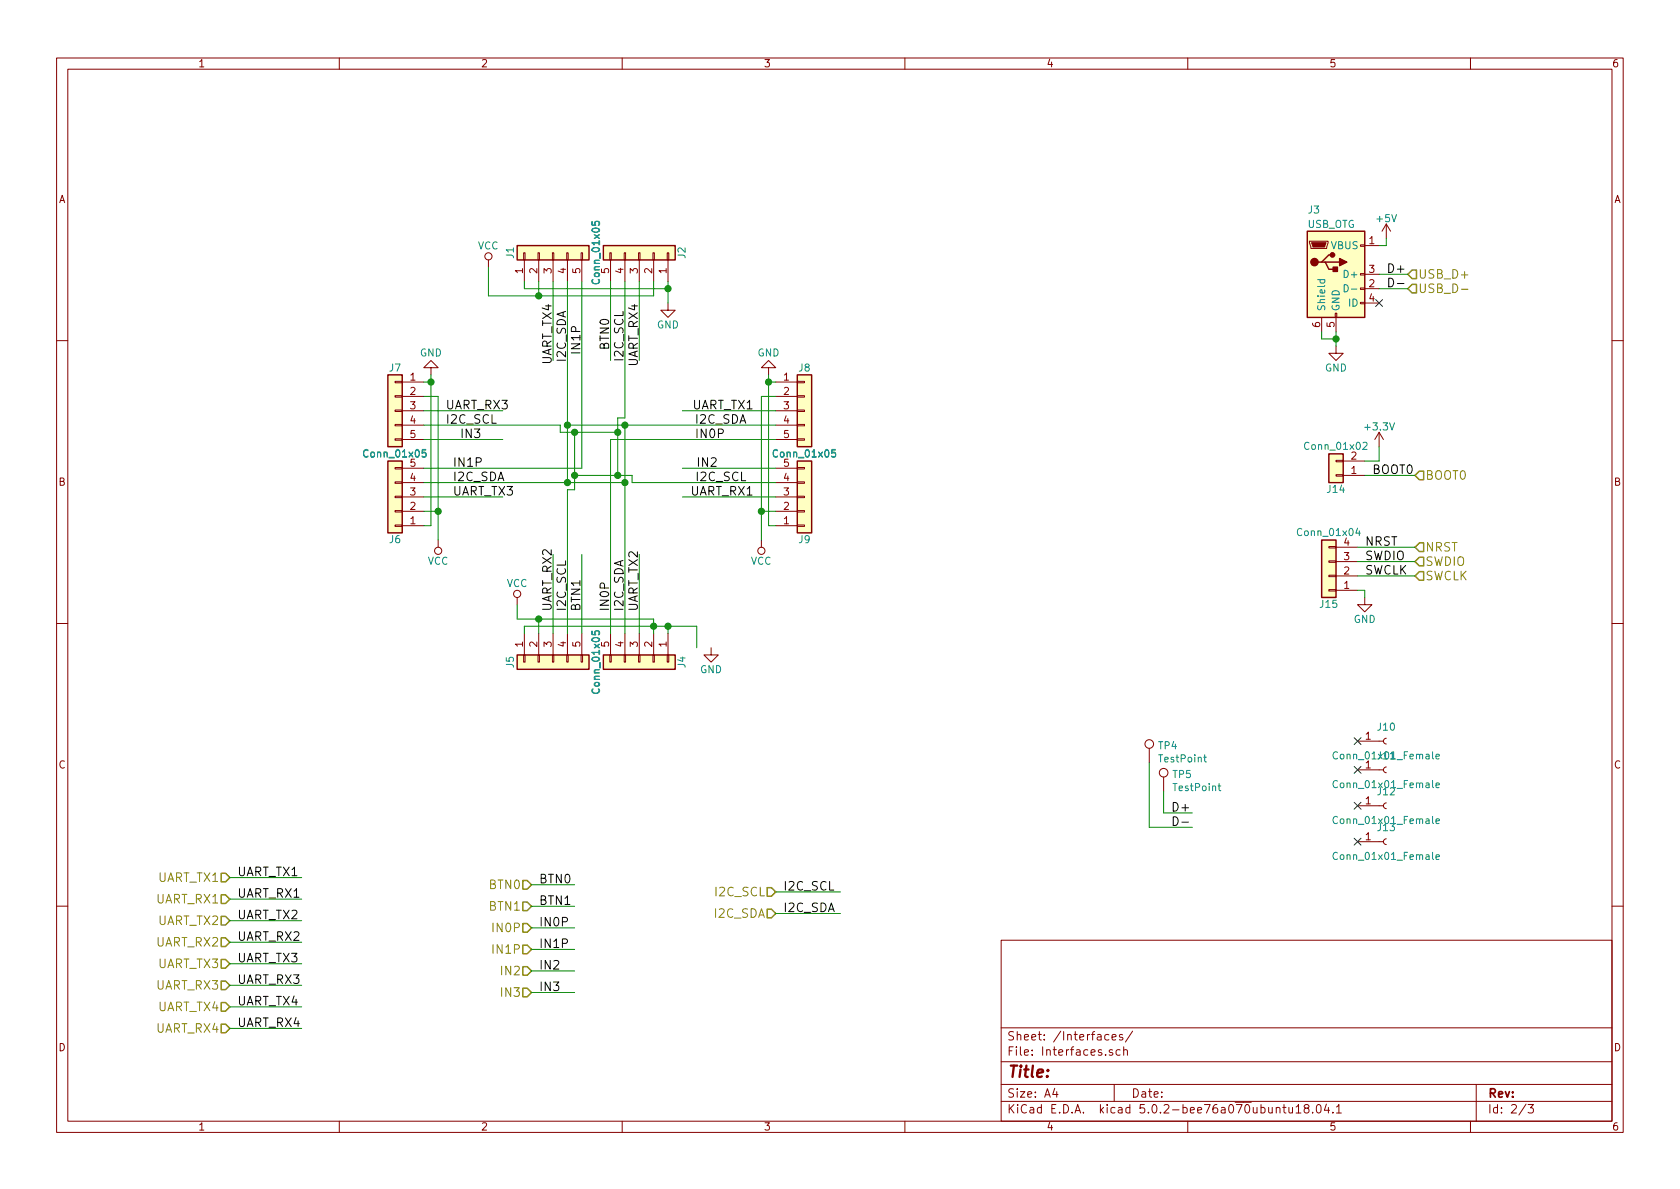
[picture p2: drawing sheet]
EESchema Schematic File Version 4
LIBS:bcl4v2-cache
EELAYER 26 0
EELAYER END
$Descr A4 11693 8268
encoding utf-8
Sheet 2 3
Title ""
Date ""
Rev ""
Comp ""
Comment1 ""
Comment2 ""
Comment3 ""
Comment4 ""
$EndDescr
Text Label 4350 2150 3    60   ~ 0
I2C_SCL
$Comp
L bcl4v2-rescue:VCC #PWR031
U 1 1
P 3400 1850
F 0 "#PWR031" H 3400 1700 50  0001 C CNN
F 1 "VCC" H 3400 2000 50  0000 C CNN
F 2 "" H 3400 1850 50  0001 C CNN
F 3 "" H 3400 1850 50  0001 C CNN
	1    3400 1850
	-1   0    0    -1  
$EndComp
Text Label 3950 2150 3    60   ~ 0
I2C_SDA
Text Label 4450 2100 3    60   ~ 0
UART_RX4
Text Label 3850 2100 3    60   ~ 0
UART_TX4
$Comp
L bcl4v2-rescue:Conn_01x05 J1
U 1 1
P 3850 1750
F 0 "J1" H 3850 2050 50  0000 C CNN
F 1 "Conn_01x05" H 3850 1450 50  0000 C CNN
F 2 "kicad_libraries_new:badger_Pin_Hdr_1x05_2.54mm_handsolder" H 3850 1750 50  0001 C CNN
F 3 "" H 3850 1750 50  0001 C CNN
	1    3850 1750
	0    -1   -1   0   
$EndComp
$Comp
L bcl4v2-rescue:Conn_01x05 J2
U 1 1
P 4450 1750
F 0 "J2" H 4450 2050 50  0000 C CNN
F 1 "Conn_01x05" H 4450 1450 50  0000 C CNN
F 2 "kicad_libraries_new:badger_Pin_Hdr_1x05_2.54mm_handsolder" H 4450 1750 50  0001 C CNN
F 3 "" H 4450 1750 50  0001 C CNN
	1    4450 1750
	0    1    -1   0   
$EndComp
Text Label 4050 2250 3    60   ~ 0
IN1P
Text Label 4250 2200 3    60   ~ 0
BTN0
$Comp
L bcl4v2-rescue:GND #PWR032
U 1 1
P 4650 2100
F 0 "#PWR032" H 4650 1850 50  0001 C CNN
F 1 "GND" H 4650 1950 50  0000 C CNN
F 2 "" H 4650 2100 50  0001 C CNN
F 3 "" H 4650 2100 50  0001 C CNN
	1    4650 2100
	-1   0    0    -1  
$EndComp
Text Label 3950 4250 1    60   ~ 0
I2C_SCL
$Comp
L bcl4v2-rescue:VCC #PWR033
U 1 1
P 3600 4200
F 0 "#PWR033" H 3600 4050 50  0001 C CNN
F 1 "VCC" H 3600 4350 50  0000 C CNN
F 2 "" H 3600 4200 50  0001 C CNN
F 3 "" H 3600 4200 50  0001 C CNN
	1    3600 4200
	1    0    0    -1  
$EndComp
Text Label 4350 4250 1    60   ~ 0
I2C_SDA
Text Label 4450 4250 1    60   ~ 0
UART_TX2
Text Label 3850 4250 1    60   ~ 0
UART_RX2
$Comp
L bcl4v2-rescue:Conn_01x05 J5
U 1 1
P 3850 4600
F 0 "J5" H 3850 4900 50  0000 C CNN
F 1 "Conn_01x05" H 3850 4300 50  0000 C CNN
F 2 "kicad_libraries_new:badger_Pin_Hdr_1x05_2.54mm_handsolder" H 3850 4600 50  0001 C CNN
F 3 "" H 3850 4600 50  0001 C CNN
	1    3850 4600
	0    -1   1    0   
$EndComp
$Comp
L bcl4v2-rescue:Conn_01x05 J4
U 1 1
P 4450 4600
F 0 "J4" H 4450 4900 50  0000 C CNN
F 1 "Conn_01x05" H 4450 4300 50  0000 C CNN
F 2 "kicad_libraries_new:badger_Pin_Hdr_1x05_2.54mm_handsolder" H 4450 4600 50  0001 C CNN
F 3 "" H 4450 4600 50  0001 C CNN
	1    4450 4600
	0    1    1    0   
$EndComp
Text Label 4250 4250 1    60   ~ 0
IN0P
Text Label 4050 4250 1    60   ~ 0
BTN1
$Comp
L bcl4v2-rescue:GND #PWR034
U 1 1
P 4950 4500
F 0 "#PWR034" H 4950 4250 50  0001 C CNN
F 1 "GND" H 4950 4350 50  0000 C CNN
F 2 "" H 4950 4500 50  0001 C CNN
F 3 "" H 4950 4500 50  0001 C CNN
	1    4950 4500
	1    0    0    -1  
$EndComp
Text Label 5250 2850 2    60   ~ 0
UART_TX1
Text Label 5250 3450 2    60   ~ 0
UART_RX1
Text Label 5200 3350 2    60   ~ 0
I2C_SCL
$Comp
L bcl4v2-rescue:VCC #PWR035
U 1 1
P 5300 3750
F 0 "#PWR035" H 5300 3600 50  0001 C CNN
F 1 "VCC" H 5300 3900 50  0000 C CNN
F 2 "" H 5300 3750 50  0001 C CNN
F 3 "" H 5300 3750 50  0001 C CNN
	1    5300 3750
	-1   0    0    1   
$EndComp
Text Label 5200 2950 2    60   ~ 0
I2C_SDA
Text Label 3100 2850 0    60   ~ 0
UART_RX3
Text Label 3150 3450 0    60   ~ 0
UART_TX3
Text Label 3100 2950 0    60   ~ 0
I2C_SCL
$Comp
L bcl4v2-rescue:VCC #PWR036
U 1 1
P 3050 3750
F 0 "#PWR036" H 3050 3600 50  0001 C CNN
F 1 "VCC" H 3050 3900 50  0000 C CNN
F 2 "" H 3050 3750 50  0001 C CNN
F 3 "" H 3050 3750 50  0001 C CNN
	1    3050 3750
	1    0    0    1   
$EndComp
Text Label 3150 3350 0    60   ~ 0
I2C_SDA
$Comp
L bcl4v2-rescue:Conn_01x05 J9
U 1 1
P 5600 3450
F 0 "J9" H 5600 3750 50  0000 C CNN
F 1 "Conn_01x05" H 5600 3150 50  0000 C CNN
F 2 "kicad_libraries_new:badger_Pin_Hdr_1x05_2.54mm_handsolder" H 5600 3450 50  0001 C CNN
F 3 "" H 5600 3450 50  0001 C CNN
	1    5600 3450
	1    0    0    1   
$EndComp
$Comp
L bcl4v2-rescue:Conn_01x05 J8
U 1 1
P 5600 2850
F 0 "J8" H 5600 3150 50  0000 C CNN
F 1 "Conn_01x05" H 5600 2550 50  0000 C CNN
F 2 "kicad_libraries_new:badger_Pin_Hdr_1x05_2.54mm_handsolder" H 5600 2850 50  0001 C CNN
F 3 "" H 5600 2850 50  0001 C CNN
	1    5600 2850
	1    0    0    -1  
$EndComp
$Comp
L bcl4v2-rescue:Conn_01x05 J6
U 1 1
P 2750 3450
F 0 "J6" H 2750 3750 50  0000 C CNN
F 1 "Conn_01x05" H 2750 3150 50  0000 C CNN
F 2 "kicad_libraries_new:badger_Pin_Hdr_1x05_2.54mm_handsolder" H 2750 3450 50  0001 C CNN
F 3 "" H 2750 3450 50  0001 C CNN
	1    2750 3450
	-1   0    0    1   
$EndComp
$Comp
L bcl4v2-rescue:Conn_01x05 J7
U 1 1
P 2750 2850
F 0 "J7" H 2750 3150 50  0000 C CNN
F 1 "Conn_01x05" H 2750 2550 50  0000 C CNN
F 2 "kicad_libraries_new:badger_Pin_Hdr_1x05_2.54mm_handsolder" H 2750 2850 50  0001 C CNN
F 3 "" H 2750 2850 50  0001 C CNN
	1    2750 2850
	-1   0    0    -1  
$EndComp
Text Label 5050 3050 2    60   ~ 0
IN0P
Text Label 3150 3250 0    60   ~ 0
IN1P
Text Label 3200 3050 0    60   ~ 0
IN3
Text Label 5000 3250 2    60   ~ 0
IN2
$Comp
L bcl4v2-rescue:GND #PWR037
U 1 1
P 5350 2600
F 0 "#PWR037" H 5350 2350 50  0001 C CNN
F 1 "GND" H 5350 2450 50  0000 C CNN
F 2 "" H 5350 2600 50  0001 C CNN
F 3 "" H 5350 2600 50  0001 C CNN
	1    5350 2600
	-1   0    0    1   
$EndComp
$Comp
L bcl4v2-rescue:GND #PWR038
U 1 1
P 3000 2600
F 0 "#PWR038" H 3000 2350 50  0001 C CNN
F 1 "GND" H 3000 2450 50  0000 C CNN
F 2 "" H 3000 2600 50  0001 C CNN
F 3 "" H 3000 2600 50  0001 C CNN
	1    3000 2600
	1    0    0    1   
$EndComp
$Comp
L bcl4v2-rescue:Conn_01x01_Female J13
U 1 1
P 9650 5850
F 0 "J13" H 9650 5950 50  0000 C CNN
F 1 "Conn_01x01_Female" H 9650 5750 50  0000 C CNN
F 2 "badger_footprints_kicad_4x:badger_mount_M3" H 9650 5850 50  0001 C CNN
F 3 "" H 9650 5850 50  0001 C CNN
	1    9650 5850
	1    0    0    -1  
$EndComp
$Comp
L bcl4v2-rescue:Conn_01x01_Female J12
U 1 1
P 9650 5600
F 0 "J12" H 9650 5700 50  0000 C CNN
F 1 "Conn_01x01_Female" H 9650 5500 50  0000 C CNN
F 2 "badger_footprints_kicad_4x:badger_mount_M3" H 9650 5600 50  0001 C CNN
F 3 "" H 9650 5600 50  0001 C CNN
	1    9650 5600
	1    0    0    -1  
$EndComp
$Comp
L bcl4v2-rescue:Conn_01x01_Female J11
U 1 1
P 9650 5350
F 0 "J11" H 9650 5450 50  0000 C CNN
F 1 "Conn_01x01_Female" H 9650 5250 50  0000 C CNN
F 2 "badger_footprints_kicad_4x:badger_mount_M3" H 9650 5350 50  0001 C CNN
F 3 "" H 9650 5350 50  0001 C CNN
	1    9650 5350
	1    0    0    -1  
$EndComp
$Comp
L bcl4v2-rescue:Conn_01x01_Female J10
U 1 1
P 9650 5150
F 0 "J10" H 9650 5250 50  0000 C CNN
F 1 "Conn_01x01_Female" H 9650 5050 50  0000 C CNN
F 2 "badger_footprints_kicad_4x:badger_mount_M3" H 9650 5150 50  0001 C CNN
F 3 "" H 9650 5150 50  0001 C CNN
	1    9650 5150
	1    0    0    -1  
$EndComp
NoConn ~ 9450 5150
NoConn ~ 9450 5350
NoConn ~ 9450 5600
NoConn ~ 9450 5850
Text Label 9500 3800 0    60   ~ 0
NRST
Text Label 9500 3900 0    60   ~ 0
SWDIO
Text Label 9500 4000 0    60   ~ 0
SWCLK
$Comp
L bcl4v2-rescue:USB_OTG J3
U 1 1
P 9300 1900
F 0 "J3" H 9100 2350 50  0000 L CNN
F 1 "USB_OTG" H 9100 2250 50  0000 L CNN
F 2 "Connect:USB_Micro-B" H 9450 1850 50  0001 C CNN
F 3 "" H 9450 1850 50  0001 C CNN
	1    9300 1900
	1    0    0    -1  
$EndComp
NoConn ~ 9600 2100
$Comp
L bcl4v2-rescue:+5V #PWR039
U 1 1
P 9650 1650
F 0 "#PWR039" H 9650 1500 50  0001 C CNN
F 1 "+5V" H 9650 1790 50  0000 C CNN
F 2 "" H 9650 1650 50  0001 C CNN
F 3 "" H 9650 1650 50  0001 C CNN
	1    9650 1650
	1    0    0    -1  
$EndComp
$Comp
L bcl4v2-rescue:Conn_01x02 J14
U 1 1
P 9300 3300
F 0 "J14" H 9300 3400 50  0000 C CNN
F 1 "Conn_01x02" H 9300 3100 50  0000 C CNN
F 2 "kicad_libraries_new:badger_Pin_Hdr_1x02_2.54mm_angled_handsolder" H 9300 3300 50  0001 C CNN
F 3 "" H 9300 3300 50  0001 C CNN
	1    9300 3300
	-1   0    0    1   
$EndComp
Text Label 9550 3300 0    60   ~ 0
BOOT0
$Comp
L bcl4v2-rescue:Conn_01x04 J15
U 1 1
P 9250 4000
F 0 "J15" H 9250 4200 50  0000 C CNN
F 1 "Conn_01x04" H 9250 3700 50  0000 C CNN
F 2 "kicad_libraries_new:badger_Pin_Hdr_1x04_2.54mm_angled_handsolder" H 9250 4000 50  0001 C CNN
F 3 "" H 9250 4000 50  0001 C CNN
	1    9250 4000
	-1   0    0    1   
$EndComp
$Comp
L bcl4v2-rescue:+3.3V #PWR040
U 1 1
P 9600 3100
F 0 "#PWR040" H 9600 2950 50  0001 C CNN
F 1 "+3.3V" H 9600 3240 50  0000 C CNN
F 2 "" H 9600 3100 50  0001 C CNN
F 3 "" H 9600 3100 50  0001 C CNN
	1    9600 3100
	1    0    0    -1  
$EndComp
$Comp
L bcl4v2-rescue:GND #PWR041
U 1 1
P 9500 4150
F 0 "#PWR041" H 9500 3900 50  0001 C CNN
F 1 "GND" H 9500 4000 50  0000 C CNN
F 2 "" H 9500 4150 50  0001 C CNN
F 3 "" H 9500 4150 50  0001 C CNN
	1    9500 4150
	1    0    0    -1  
$EndComp
$Comp
L bcl4v2-rescue:GND #PWR042
U 1 1
P 9300 2400
F 0 "#PWR042" H 9300 2150 50  0001 C CNN
F 1 "GND" H 9300 2250 50  0000 C CNN
F 2 "" H 9300 2400 50  0001 C CNN
F 3 "" H 9300 2400 50  0001 C CNN
	1    9300 2400
	1    0    0    -1  
$EndComp
Text HLabel 1600 6100 0    60   Input ~ 0
UART_TX1
Text HLabel 1600 6700 0    60   Input ~ 0
UART_TX3
Text HLabel 1600 6850 0    60   Input ~ 0
UART_RX3
Text HLabel 1600 6250 0    60   Input ~ 0
UART_RX1
Text HLabel 1600 6400 0    60   Input ~ 0
UART_TX2
Text HLabel 1600 6550 0    60   Input ~ 0
UART_RX2
Text HLabel 1600 7000 0    60   Input ~ 0
UART_TX4
Text HLabel 1600 7150 0    60   Input ~ 0
UART_RX4
Text HLabel 5400 6350 0    60   Input ~ 0
I2C_SDA
Text HLabel 5400 6200 0    60   Input ~ 0
I2C_SCL
Text HLabel 9800 2000 2    60   Input ~ 0
USB_D-
Text HLabel 9800 1900 2    60   Input ~ 0
USB_D+
Text HLabel 3700 6150 0    60   Input ~ 0
BTN0
Text HLabel 3700 6300 0    60   Input ~ 0
BTN1
Text HLabel 3700 6450 0    60   Input ~ 0
IN0P
Text HLabel 3700 6600 0    60   Input ~ 0
IN1P
Text HLabel 3700 6750 0    60   Input ~ 0
IN2
Text HLabel 3700 6900 0    60   Input ~ 0
IN3
Text HLabel 9850 3800 2    60   Input ~ 0
NRST
Text HLabel 9850 3900 2    60   Input ~ 0
SWDIO
Text HLabel 9850 4000 2    60   Input ~ 0
SWCLK
Text HLabel 9850 3300 2    60   Input ~ 0
BOOT0
Text Label 1650 6850 0    60   ~ 0
UART_RX3
Text Label 1650 6700 0    60   ~ 0
UART_TX3
Text Label 1650 7000 0    60   ~ 0
UART_TX4
Text Label 1650 7150 0    60   ~ 0
UART_RX4
Text Label 1650 6100 0    60   ~ 0
UART_TX1
Text Label 1650 6250 0    60   ~ 0
UART_RX1
Text Label 1650 6550 0    60   ~ 0
UART_RX2
Text Label 1650 6400 0    60   ~ 0
UART_TX2
Text Label 3750 6300 0    60   ~ 0
BTN1
Text Label 3750 6450 0    60   ~ 0
IN0P
Text Label 3750 6600 0    60   ~ 0
IN1P
Text Label 3750 6900 0    60   ~ 0
IN3
Text Label 3750 6150 0    60   ~ 0
BTN0
Text Label 3750 6750 0    60   ~ 0
IN2
Text Label 5450 6200 0    60   ~ 0
I2C_SCL
Text Label 5450 6350 0    60   ~ 0
I2C_SDA
Wire Wire Line
	4250 1950 4250 2500
Wire Wire Line
	4450 1950 4450 2500
Wire Wire Line
	4650 1950 4650 2000
Wire Wire Line
	3650 1950 3650 2000
Connection ~ 4650 2000
Wire Wire Line
	4550 2050 4550 1950
Wire Wire Line
	3400 2050 3750 2050
Wire Wire Line
	3750 1950 3750 2050
Connection ~ 3750 2050
Wire Wire Line
	3850 1950 3850 2500
Wire Wire Line
	4450 4400 4450 3850
Wire Wire Line
	4650 4400 4650 4350
Wire Wire Line
	3650 4350 4550 4350
Wire Wire Line
	3650 4400 3650 4350
Connection ~ 4650 4350
Wire Wire Line
	4550 4300 4550 4350
Wire Wire Line
	3750 4400 3750 4300
Connection ~ 3750 4300
Wire Wire Line
	3850 4400 3850 3850
Wire Wire Line
	4050 4400 4050 3850
Wire Wire Line
	5400 2650 5350 2650
Wire Wire Line
	5400 3650 5350 3650
Wire Wire Line
	5300 2750 5400 2750
Wire Wire Line
	5300 3750 5300 3550
Wire Wire Line
	5400 3550 5300 3550
Wire Wire Line
	2950 3050 3500 3050
Wire Wire Line
	2950 2850 3500 2850
Wire Wire Line
	2950 2650 3000 2650
Wire Wire Line
	3000 3650 3000 2650
Wire Wire Line
	2950 3650 3000 3650
Connection ~ 3000 2650
Wire Wire Line
	3050 2750 2950 2750
Wire Wire Line
	3050 3750 3050 3550
Wire Wire Line
	2950 3550 3050 3550
Connection ~ 3050 3550
Wire Wire Line
	2950 3450 3500 3450
Wire Wire Line
	9450 3900 9850 3900
Wire Wire Line
	9500 4150 9500 4100
Wire Wire Line
	9500 4100 9450 4100
Wire Wire Line
	9450 4000 9850 4000
Wire Wire Line
	9450 3800 9850 3800
Wire Wire Line
	9200 2300 9200 2350
Wire Wire Line
	9200 2350 9300 2350
Wire Wire Line
	9300 2300 9300 2350
Connection ~ 9300 2350
Wire Wire Line
	9500 3300 9850 3300
Wire Wire Line
	9500 3200 9600 3200
Wire Wire Line
	9600 3200 9600 3100
Wire Wire Line
	1600 6100 2100 6100
Wire Wire Line
	1600 6250 2100 6250
Wire Wire Line
	1600 6400 2100 6400
Wire Wire Line
	1600 6550 2100 6550
Wire Wire Line
	1600 6700 2100 6700
Wire Wire Line
	1600 6850 2100 6850
Wire Wire Line
	1600 7000 2100 7000
Wire Wire Line
	1600 7150 2100 7150
Wire Wire Line
	3700 6150 4000 6150
Wire Wire Line
	3700 6300 4000 6300
Wire Wire Line
	3700 6450 4000 6450
Wire Wire Line
	3700 6600 4000 6600
Wire Wire Line
	3700 6750 4000 6750
Wire Wire Line
	3700 6900 4000 6900
Wire Wire Line
	5400 6200 5850 6200
Wire Wire Line
	5400 6350 5850 6350
Wire Wire Line
	3400 1850 3400 2050
Wire Wire Line
	3650 2000 4650 2000
Wire Wire Line
	3600 4200 3600 4300
Wire Wire Line
	3600 4300 3750 4300
Wire Wire Line
	4850 4350 4850 4500
Wire Wire Line
	4650 2000 4650 2100
Wire Wire Line
	3750 2050 4550 2050
Wire Wire Line
	4550 4350 4650 4350
Wire Wire Line
	3750 4300 4550 4300
Wire Wire Line
	5350 2650 5350 2600
Wire Wire Line
	3000 2650 3000 2600
Wire Wire Line
	3050 3550 3050 2750
Wire Wire Line
	9300 2350 9300 2400
$Comp
L Connector:TestPoint TP4
U 1 1
P 8000 5300
F 0 "TP4" H 8058 5420 50  0000 L CNN
F 1 "TestPoint" H 8058 5329 50  0000 L CNN
F 2 "TestPoint:TestPoint_Pad_D1.0mm" H 8200 5300 50  0001 C CNN
F 3 "~" H 8200 5300 50  0001 C CNN
	1    8000 5300
	1    0    0    -1  
$EndComp
$Comp
L Connector:TestPoint TP5
U 1 1
P 8100 5500
F 0 "TP5" H 8158 5620 50  0000 L CNN
F 1 "TestPoint" H 8158 5529 50  0000 L CNN
F 2 "TestPoint:TestPoint_Pad_D1.0mm" H 8300 5500 50  0001 C CNN
F 3 "~" H 8300 5500 50  0001 C CNN
	1    8100 5500
	1    0    0    -1  
$EndComp
Text Label 9650 1900 0    60   ~ 0
D+
Text Label 9650 2000 0    60   ~ 0
D-
Text Label 8150 5650 0    60   ~ 0
D+
Text Label 8150 5750 0    60   ~ 0
D-
Wire Wire Line
	8100 5500 8100 5650
Wire Wire Line
	8100 5650 8300 5650
Wire Wire Line
	8000 5300 8000 5750
Wire Wire Line
	8000 5750 8300 5750
Wire Wire Line
	9650 1650 9650 1700
Wire Wire Line
	9650 1700 9600 1700
Wire Wire Line
	9600 2000 9800 2000
Wire Wire Line
	9600 1900 9800 1900
Wire Wire Line
	5400 2850 4750 2850
Wire Wire Line
	4750 3250 5400 3250
Connection ~ 5350 2650
Wire Wire Line
	5350 3650 5350 2650
Connection ~ 5300 3550
Wire Wire Line
	5300 2750 5300 3550
Wire Wire Line
	4750 3450 5400 3450
Wire Wire Line
	3950 2950 4350 2950
Wire Wire Line
	3950 1950 3950 2950
Wire Wire Line
	3950 3350 3950 2950
Wire Wire Line
	2950 3350 3950 3350
Connection ~ 3950 2950
Wire Wire Line
	4350 3350 3950 3350
Wire Wire Line
	4350 3350 4350 4400
Connection ~ 3950 3350
Wire Wire Line
	4350 3350 4350 2950
Connection ~ 4350 3350
Wire Wire Line
	3950 3400 4000 3400
Wire Wire Line
	4000 3400 4000 3300
Wire Wire Line
	3950 3400 3950 4400
Wire Wire Line
	4400 3350 4400 3300
Wire Wire Line
	4000 3300 4300 3300
Wire Wire Line
	4300 3300 4300 3000
Wire Wire Line
	4300 3000 4000 3000
Connection ~ 4300 3300
Wire Wire Line
	4300 3300 4400 3300
Wire Wire Line
	4000 3000 4000 3300
Connection ~ 4000 3300
Wire Wire Line
	4000 3000 3900 3000
Wire Wire Line
	3900 3000 3900 2950
Wire Wire Line
	2950 2950 3900 2950
Connection ~ 4000 3000
Wire Wire Line
	4300 3000 4300 2900
Wire Wire Line
	4300 2900 4350 2900
Wire Wire Line
	4350 1950 4350 2900
Connection ~ 4300 3000
Wire Wire Line
	4250 3050 4250 4400
Wire Wire Line
	4050 1950 4050 3250
Wire Wire Line
	2950 3250 4050 3250
Connection ~ 4550 4350
Wire Wire Line
	4550 4350 4550 4400
Wire Wire Line
	4650 4350 4850 4350
Wire Wire Line
	5400 3050 4250 3050
Wire Wire Line
	5400 2950 4350 2950
Connection ~ 4350 2950
Wire Wire Line
	4400 3350 5400 3350
$EndSCHEMATC
